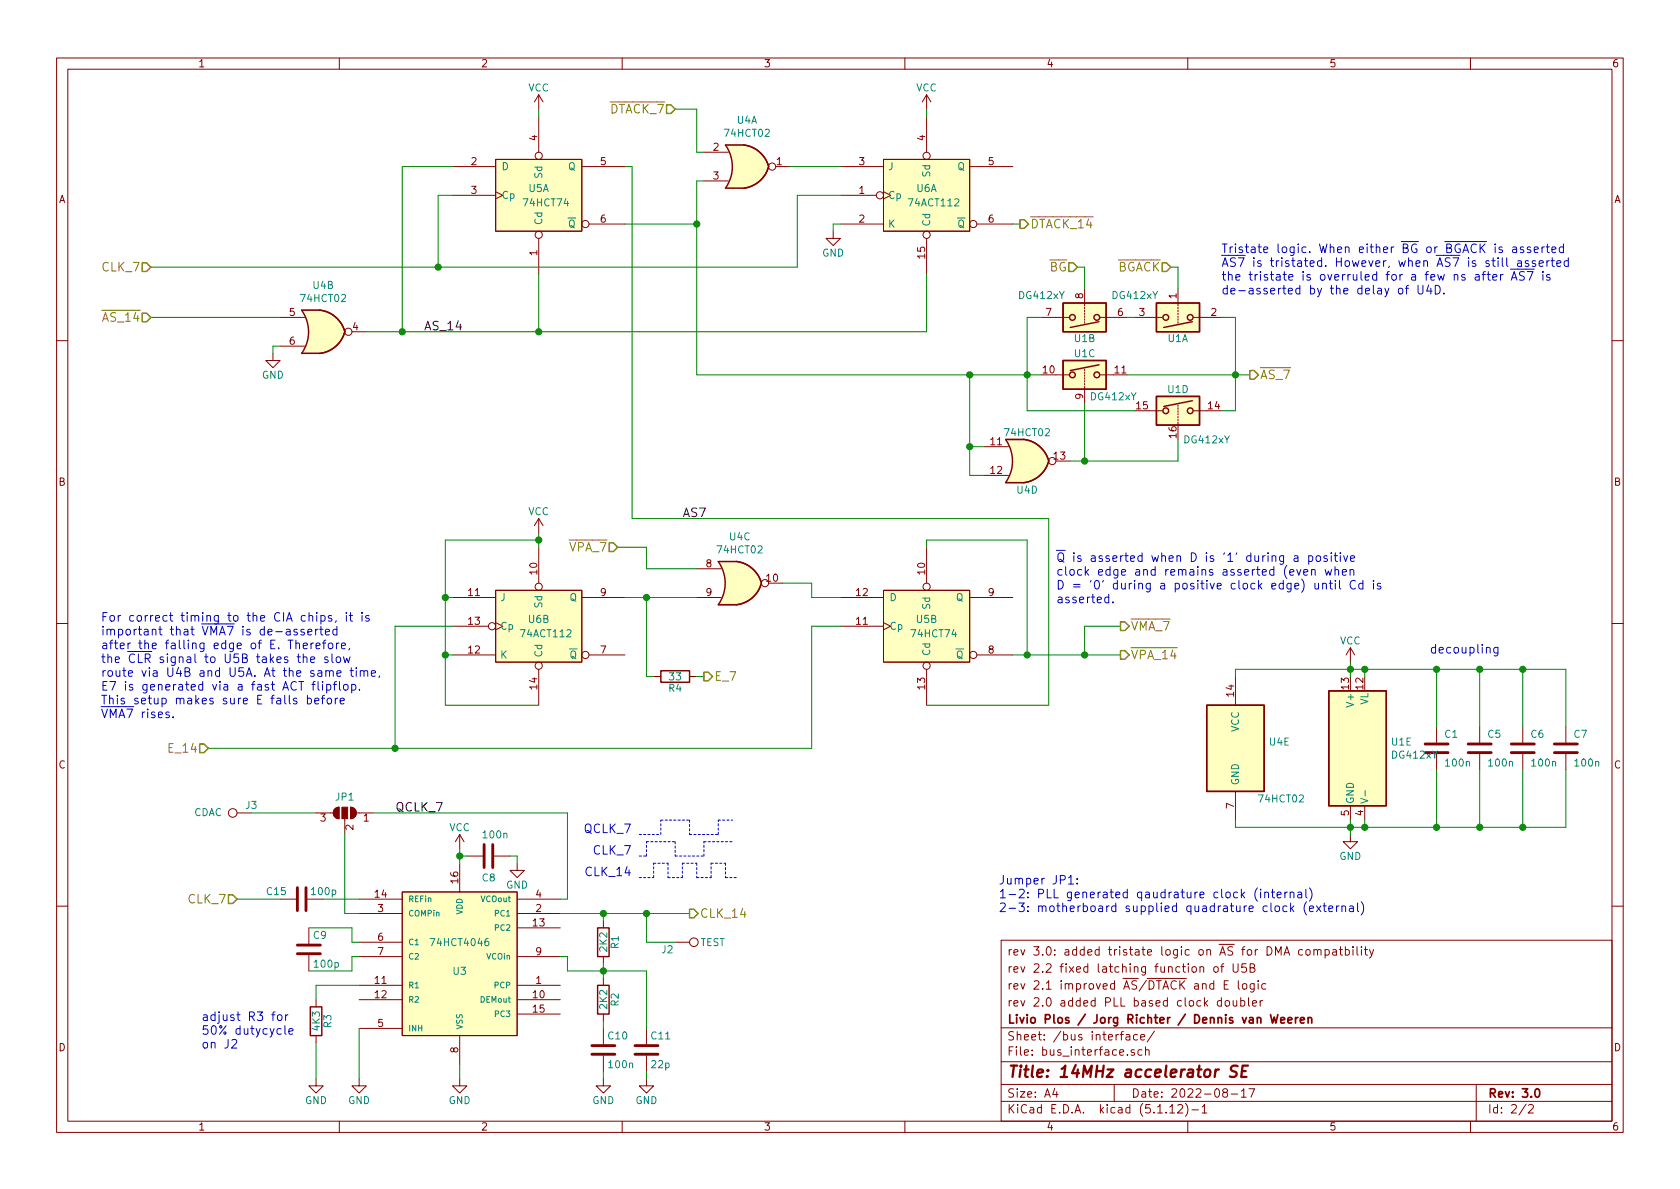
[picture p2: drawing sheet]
EESchema Schematic File Version 4
EELAYER 30 0
EELAYER END
$Descr A4 11693 8268
encoding utf-8
Sheet 2 2
Title "14MHz accelerator SE"
Date "2022-08-17"
Rev "3.0"
Comp "Livio Plos / Jorg Richter / Dennis van Weeren"
Comment1 "rev 2.0 added PLL based clock doubler"
Comment2 "rev 2.1 improved ~AS~/~DTACK~ and E logic"
Comment3 "rev 2.2 fixed latching function of U5B"
Comment4 "rev 3.0: added tristate logic on ~AS~ for DMA compatbility"
$EndDescr
$Comp
L Dennis:74HCT4046 U3
U 1 1
P 3200 6650
F 0 "U3" H 3200 6550 50  0000 C CNN
F 1 "74HCT4046" H 3200 6750 50  0000 C CNN
F 2 "Housings_SOIC:SOIC-16_3.9x9.9mm_Pitch1.27mm" H 3200 6650 60  0001 C CNN
F 3 "" H 3200 6650 60  0001 C CNN
	1    3200 6650
	1    0    0    -1  
$EndComp
$Comp
L Device:C C9
U 1 1
P 2150 6600
F 0 "C9" H 2175 6700 50  0000 L CNN
F 1 "100p" H 2175 6500 50  0000 L CNN
F 2 "Capacitors_SMD:C_0805_HandSoldering" H 2188 6450 50  0001 C CNN
F 3 "" H 2150 6600 50  0001 C CNN
	1    2150 6600
	1    0    0    -1  
$EndComp
$Comp
L Device:R R3
U 1 1
P 2200 7100
F 0 "R3" V 2280 7100 50  0000 C CNN
F 1 "4K3" V 2200 7100 50  0000 C CNN
F 2 "Resistors_SMD:R_0805_HandSoldering" V 2130 7100 50  0001 C CNN
F 3 "" H 2200 7100 50  0001 C CNN
	1    2200 7100
	1    0    0    -1  
$EndComp
$Comp
L power:GND #PWR015
U 1 1
P 2200 7500
F 0 "#PWR015" H 2200 7250 50  0001 C CNN
F 1 "GND" H 2200 7350 50  0000 C CNN
F 2 "" H 2200 7500 50  0001 C CNN
F 3 "" H 2200 7500 50  0001 C CNN
	1    2200 7500
	1    0    0    -1  
$EndComp
$Comp
L power:GND #PWR016
U 1 1
P 2500 7500
F 0 "#PWR016" H 2500 7250 50  0001 C CNN
F 1 "GND" H 2500 7350 50  0000 C CNN
F 2 "" H 2500 7500 50  0001 C CNN
F 3 "" H 2500 7500 50  0001 C CNN
	1    2500 7500
	1    0    0    -1  
$EndComp
$Comp
L power:GND #PWR017
U 1 1
P 3200 7500
F 0 "#PWR017" H 3200 7250 50  0001 C CNN
F 1 "GND" H 3200 7350 50  0000 C CNN
F 2 "" H 3200 7500 50  0001 C CNN
F 3 "" H 3200 7500 50  0001 C CNN
	1    3200 7500
	1    0    0    -1  
$EndComp
$Comp
L Device:R R1
U 1 1
P 4200 6550
F 0 "R1" V 4280 6550 50  0000 C CNN
F 1 "2K2" V 4200 6550 50  0000 C CNN
F 2 "Resistors_SMD:R_0805_HandSoldering" V 4130 6550 50  0001 C CNN
F 3 "" H 4200 6550 50  0001 C CNN
	1    4200 6550
	1    0    0    -1  
$EndComp
$Comp
L Device:R R2
U 1 1
P 4200 6950
F 0 "R2" V 4280 6950 50  0000 C CNN
F 1 "2K2" V 4200 6950 50  0000 C CNN
F 2 "Resistors_SMD:R_0805_HandSoldering" V 4130 6950 50  0001 C CNN
F 3 "" H 4200 6950 50  0001 C CNN
	1    4200 6950
	1    0    0    -1  
$EndComp
$Comp
L Device:C C10
U 1 1
P 4200 7300
F 0 "C10" H 4225 7400 50  0000 L CNN
F 1 "100n" H 4225 7200 50  0000 L CNN
F 2 "Capacitors_SMD:C_0805_HandSoldering" H 4238 7150 50  0001 C CNN
F 3 "" H 4200 7300 50  0001 C CNN
	1    4200 7300
	1    0    0    -1  
$EndComp
$Comp
L Device:C C11
U 1 1
P 4500 7300
F 0 "C11" H 4525 7400 50  0000 L CNN
F 1 "22p" H 4525 7200 50  0000 L CNN
F 2 "Capacitors_SMD:C_0805_HandSoldering" H 4538 7150 50  0001 C CNN
F 3 "" H 4500 7300 50  0001 C CNN
	1    4500 7300
	1    0    0    -1  
$EndComp
$Comp
L power:GND #PWR018
U 1 1
P 4500 7500
F 0 "#PWR018" H 4500 7250 50  0001 C CNN
F 1 "GND" H 4500 7350 50  0000 C CNN
F 2 "" H 4500 7500 50  0001 C CNN
F 3 "" H 4500 7500 50  0001 C CNN
	1    4500 7500
	1    0    0    -1  
$EndComp
$Comp
L power:GND #PWR019
U 1 1
P 4200 7500
F 0 "#PWR019" H 4200 7250 50  0001 C CNN
F 1 "GND" H 4200 7350 50  0000 C CNN
F 2 "" H 4200 7500 50  0001 C CNN
F 3 "" H 4200 7500 50  0001 C CNN
	1    4200 7500
	1    0    0    -1  
$EndComp
$Comp
L power:VCC #PWR020
U 1 1
P 3200 5900
F 0 "#PWR020" H 3200 5750 50  0001 C CNN
F 1 "VCC" H 3200 6050 50  0000 C CNN
F 2 "" H 3200 5900 50  0001 C CNN
F 3 "" H 3200 5900 50  0001 C CNN
	1    3200 5900
	1    0    0    -1  
$EndComp
$Comp
L Device:C C8
U 1 1
P 3400 5950
F 0 "C8" V 3550 5900 50  0000 L CNN
F 1 "100n" V 3250 5900 50  0000 L CNN
F 2 "Capacitors_SMD:C_0805_HandSoldering" H 3438 5800 50  0001 C CNN
F 3 "" H 3400 5950 50  0001 C CNN
	1    3400 5950
	0    1    1    0   
$EndComp
$Comp
L power:GND #PWR021
U 1 1
P 3600 6000
F 0 "#PWR021" H 3600 5750 50  0001 C CNN
F 1 "GND" H 3600 5850 50  0000 C CNN
F 2 "" H 3600 6000 50  0001 C CNN
F 3 "" H 3600 6000 50  0001 C CNN
	1    3600 6000
	1    0    0    -1  
$EndComp
Text Notes 4400 5950 2    60   ~ 0
CLK_7\n
Text Notes 4400 6100 2    60   ~ 0
CLK_14
$Comp
L power:GND #PWR022
U 1 1
P 5800 1600
F 0 "#PWR022" H 5800 1350 50  0001 C CNN
F 1 "GND" H 5800 1450 50  0000 C CNN
F 2 "" H 5800 1600 50  0001 C CNN
F 3 "" H 5800 1600 50  0001 C CNN
	1    5800 1600
	1    0    0    -1  
$EndComp
$Comp
L power:VCC #PWR023
U 1 1
P 3750 3700
F 0 "#PWR023" H 3750 3550 50  0001 C CNN
F 1 "VCC" H 3750 3850 50  0000 C CNN
F 2 "" H 3750 3700 50  0001 C CNN
F 3 "" H 3750 3700 50  0001 C CNN
	1    3750 3700
	1    0    0    -1  
$EndComp
$Comp
L Device:C C6
U 1 1
P 10600 5200
F 0 "C6" H 10650 5300 50  0000 L CNN
F 1 "100n" H 10650 5100 50  0000 L CNN
F 2 "Capacitors_SMD:C_0805_HandSoldering" H 10638 5050 50  0001 C CNN
F 3 "" H 10600 5200 50  0001 C CNN
	1    10600 5200
	1    0    0    -1  
$EndComp
$Comp
L Device:C C7
U 1 1
P 10900 5200
F 0 "C7" H 10950 5300 50  0000 L CNN
F 1 "100n" H 10950 5100 50  0000 L CNN
F 2 "Capacitors_SMD:C_0805_HandSoldering" H 10938 5050 50  0001 C CNN
F 3 "" H 10900 5200 50  0001 C CNN
	1    10900 5200
	1    0    0    -1  
$EndComp
$Comp
L Device:C C5
U 1 1
P 10300 5200
F 0 "C5" H 10350 5300 50  0000 L CNN
F 1 "100n" H 10350 5100 50  0000 L CNN
F 2 "Capacitors_SMD:C_0805_HandSoldering" H 10338 5050 50  0001 C CNN
F 3 "" H 10300 5200 50  0001 C CNN
	1    10300 5200
	1    0    0    -1  
$EndComp
Text Notes 4400 5800 2    60   ~ 0
QCLK_7
Wire Wire Line
	2150 6450 2450 6450
Wire Wire Line
	2150 6750 2450 6750
Wire Wire Line
	2500 6850 2200 6850
Wire Wire Line
	2200 6850 2200 6950
Wire Wire Line
	2200 7250 2200 7500
Wire Wire Line
	2500 7150 2500 7500
Wire Wire Line
	3200 7400 3200 7500
Wire Wire Line
	4200 7100 4200 7150
Wire Wire Line
	4500 7450 4500 7500
Wire Wire Line
	4200 7450 4200 7500
Wire Wire Line
	3900 6350 4200 6350
Wire Wire Line
	4200 6700 4200 6750
Wire Wire Line
	4200 6400 4200 6350
Connection ~ 4200 6350
Wire Wire Line
	2500 6350 2400 6350
Wire Wire Line
	3200 5900 3200 5950
Wire Wire Line
	3250 5950 3200 5950
Connection ~ 3200 5950
Wire Wire Line
	3550 5950 3600 5950
Wire Wire Line
	3600 5950 3600 6000
Wire Wire Line
	3950 6750 4200 6750
Wire Wire Line
	4500 6750 4500 7150
Connection ~ 4200 6750
Wire Wire Line
	3950 6750 3950 6650
Wire Wire Line
	3950 6650 3900 6650
Wire Notes Line
	4450 5950 4500 5950
Wire Notes Line
	4500 5950 4500 5850
Wire Notes Line
	4500 5850 4700 5850
Wire Notes Line
	4700 5850 4700 5950
Wire Notes Line
	4700 5950 4900 5950
Wire Notes Line
	4900 5950 4900 5850
Wire Notes Line
	4450 6100 4550 6100
Wire Notes Line
	4550 6100 4550 6000
Wire Notes Line
	4550 6000 4650 6000
Wire Notes Line
	4650 6000 4650 6100
Wire Notes Line
	4650 6100 4750 6100
Wire Notes Line
	4750 6100 4750 6000
Wire Notes Line
	4750 6000 4850 6000
Wire Notes Line
	4850 6000 4850 6100
Wire Notes Line
	4850 6100 4950 6100
Wire Notes Line
	4950 6100 4950 6000
Wire Notes Line
	4950 6000 5050 6000
Wire Notes Line
	4900 5850 5100 5850
Wire Wire Line
	2500 6550 2450 6550
Wire Wire Line
	2450 6550 2450 6450
Wire Wire Line
	2500 6650 2450 6650
Wire Wire Line
	2450 6650 2450 6750
Wire Wire Line
	5850 1350 5550 1350
Wire Wire Line
	5550 1350 5550 1850
Wire Wire Line
	5550 1850 3050 1850
Wire Wire Line
	5500 1150 5850 1150
Wire Wire Line
	4900 1250 4850 1250
Wire Wire Line
	4850 1250 4850 1550
Wire Wire Line
	4350 1550 4850 1550
Wire Wire Line
	4900 1050 4850 1050
Wire Wire Line
	4850 1050 4850 750 
Wire Wire Line
	4850 750  4700 750 
Wire Wire Line
	5850 1550 5800 1550
Wire Wire Line
	5800 1550 5800 1600
Wire Wire Line
	7100 1550 7050 1550
Wire Wire Line
	3150 1150 2800 1150
Wire Wire Line
	3100 3750 3100 4150
Wire Wire Line
	3100 4900 3750 4900
Wire Wire Line
	3150 4150 3100 4150
Connection ~ 3100 4150
Wire Wire Line
	3150 4550 3100 4550
Connection ~ 3100 4550
Wire Wire Line
	3150 4350 2750 4350
Wire Wire Line
	2750 4350 2750 5200
Connection ~ 2750 5200
Wire Wire Line
	5850 4350 5650 4350
Wire Wire Line
	7300 4900 6450 4900
Wire Wire Line
	4500 3800 4300 3800
Wire Wire Line
	7050 4550 7150 4550
Wire Wire Line
	1450 5200 2750 5200
Wire Wire Line
	5850 4150 5650 4150
Wire Wire Line
	5650 4150 5650 4050
Wire Wire Line
	5650 4050 5450 4050
Wire Wire Line
	4350 4150 4500 4150
Wire Wire Line
	4500 4150 4500 4700
Connection ~ 4500 4150
Wire Wire Line
	4500 3800 4500 3950
Wire Wire Line
	4500 3950 4850 3950
Wire Notes Line
	4450 5800 4600 5800
Wire Notes Line
	4600 5800 4600 5700
Wire Notes Line
	4600 5700 4800 5700
Wire Notes Line
	4800 5700 4800 5800
Wire Notes Line
	4800 5800 5000 5800
Text HLabel 1050 1850 0    60   Input ~ 0
CLK_7
Text HLabel 1450 5200 0    60   Input ~ 0
E_14
Text HLabel 4300 3800 0    60   Input ~ 0
~VPA_7
Text HLabel 1650 6250 0    60   Input ~ 0
CLK_7
Text HLabel 7100 1550 2    60   Output ~ 0
~DTACK_14
Text HLabel 4900 4700 2    60   Output ~ 0
E_7
Text HLabel 4800 6350 2    60   Output ~ 0
CLK_14
Text HLabel 4700 750  0    60   Input ~ 0
~DTACK_7
Wire Wire Line
	7550 4550 7550 4350
Wire Wire Line
	7550 4350 7800 4350
Connection ~ 7550 4550
Text HLabel 7800 4550 2    60   Output ~ 0
~VPA_14
Text HLabel 7800 4350 2    60   Output ~ 0
~VMA_7
Connection ~ 4500 6350
Text Notes 1400 7300 0    60   ~ 0
adjust R3 for\n50% dutycycle\non J2
$Comp
L Dennis:74ACT112 U6
U 2 1
P 3750 4350
F 0 "U6" H 3750 4400 50  0000 C CNN
F 1 "74ACT112" H 3800 4300 50  0000 C CNN
F 2 "Housings_SOIC:SOIC-16_3.9x9.9mm_Pitch1.27mm" H 3750 4350 50  0001 C CNN
F 3 "" H 3750 4350 50  0001 C CNN
	2    3750 4350
	1    0    0    -1  
$EndComp
Wire Wire Line
	3750 3700 3750 3750
Wire Wire Line
	3750 3750 3100 3750
Connection ~ 3750 3750
$Comp
L power:VCC #PWR026
U 1 1
P 3750 750
F 0 "#PWR026" H 3750 600 50  0001 C CNN
F 1 "VCC" H 3750 900 50  0000 C CNN
F 2 "" H 3750 750 50  0001 C CNN
F 3 "" H 3750 750 50  0001 C CNN
	1    3750 750 
	1    0    0    -1  
$EndComp
$Comp
L power:VCC #PWR027
U 1 1
P 6450 750
F 0 "#PWR027" H 6450 600 50  0001 C CNN
F 1 "VCC" H 6450 900 50  0000 C CNN
F 2 "" H 6450 750 50  0001 C CNN
F 3 "" H 6450 750 50  0001 C CNN
	1    6450 750 
	1    0    0    -1  
$EndComp
Wire Wire Line
	3750 750  3750 800 
Wire Wire Line
	6450 750  6450 800 
Wire Notes Line
	5000 5800 5000 5700
Wire Notes Line
	5000 5700 5100 5700
Wire Notes Line
	5050 6000 5050 6100
Wire Notes Line
	5050 6100 5125 6100
$Comp
L Device:C C15
U 1 1
P 2100 6250
F 0 "C15" V 2150 6350 50  0000 L CNN
F 1 "100p" V 2150 6000 50  0000 L CNN
F 2 "Capacitors_SMD:C_0805_HandSoldering" H 2138 6100 50  0001 C CNN
F 3 "" H 2100 6250 50  0001 C CNN
	1    2100 6250
	0    -1   -1   0   
$EndComp
Wire Wire Line
	2500 6250 2250 6250
Wire Wire Line
	1950 6250 1650 6250
Wire Wire Line
	4350 1150 4400 1150
Wire Wire Line
	4400 3600 7300 3600
Wire Wire Line
	7300 3600 7300 4900
Text Label 4750 3600 0    60   ~ 0
AS7
$Comp
L Dennis:74HCT74 U5
U 1 1
P 3750 1350
F 0 "U5" H 3750 1400 50  0000 C CNN
F 1 "74HCT74" H 3800 1300 50  0000 C CNN
F 2 "Housings_SOIC:SOIC-14_3.9x8.7mm_Pitch1.27mm" H 3750 1350 50  0001 C CNN
F 3 "" H 3750 1350 50  0001 C CNN
	1    3750 1350
	1    0    0    -1  
$EndComp
$Comp
L Dennis:74HCT74 U5
U 2 1
P 6450 4350
F 0 "U5" H 6450 4400 50  0000 C CNN
F 1 "74HCT74" H 6500 4300 50  0000 C CNN
F 2 "Housings_SOIC:SOIC-14_3.9x8.7mm_Pitch1.27mm" H 6450 4350 50  0001 C CNN
F 3 "" H 6450 4350 50  0001 C CNN
	2    6450 4350
	1    0    0    -1  
$EndComp
Wire Wire Line
	3150 1350 3050 1350
Wire Wire Line
	3050 1350 3050 1850
Connection ~ 3050 1850
Connection ~ 4850 1550
Wire Wire Line
	3950 6250 3900 6250
Text Label 2750 5650 0    60   ~ 0
QCLK_7
Wire Wire Line
	4500 6550 4500 6350
Wire Wire Line
	5650 5200 5650 4350
$Comp
L Device:R R4
U 1 1
P 4700 4700
F 0 "R4" V 4780 4700 50  0000 C CNN
F 1 "33" V 4700 4700 50  0000 C CNN
F 2 "Resistors_SMD:R_0805_HandSoldering" V 4630 4700 50  0001 C CNN
F 3 "" H 4700 4700 50  0001 C CNN
	1    4700 4700
	0    1    1    0   
$EndComp
Wire Wire Line
	4500 4700 4550 4700
Wire Wire Line
	4900 4700 4850 4700
Wire Wire Line
	2400 6350 2400 5800
Wire Wire Line
	7150 3750 7150 4550
Connection ~ 7150 4550
Wire Wire Line
	6450 3800 6450 3750
Wire Wire Line
	6450 3750 7150 3750
Text Notes 7350 4200 0    60   ~ 0
~Q~ is asserted when D is '1' during a positive \nclock edge and remains asserted (even when \nD = '0' during a positive clock edge) until Cd is \nasserted.
Wire Wire Line
	4200 6350 4500 6350
Wire Wire Line
	3200 5950 3200 6000
Wire Wire Line
	4200 6750 4200 6800
Wire Wire Line
	4200 6750 4500 6750
Wire Wire Line
	3100 4150 3100 4550
Wire Wire Line
	3100 4550 3100 4900
Wire Wire Line
	2750 5200 5650 5200
Wire Wire Line
	4500 4150 4850 4150
Wire Wire Line
	7550 4550 7800 4550
Wire Wire Line
	4500 6350 4800 6350
Wire Wire Line
	3750 3750 3750 3800
Wire Wire Line
	7150 4550 7550 4550
$Comp
L Jumper:SolderJumper_3_Open JP1
U 1 1
P 2400 5650
F 0 "JP1" H 2400 5763 50  0000 C CNN
F 1 "SolderJumper_3_Open" V 2445 5717 50  0001 L CNN
F 2 "Connectors:GS3" H 2400 5650 50  0001 C CNN
F 3 "~" H 2400 5650 50  0001 C CNN
	1    2400 5650
	-1   0    0    -1  
$EndComp
Text Notes 6950 6350 0    60   ~ 0
Jumper JP1:\n1-2: PLL generated qaudrature clock (internal)\n2-3: motherboard supplied quadrature clock (external)\n
Wire Wire Line
	2600 5650 3950 5650
Wire Wire Line
	3950 5650 3950 6250
Wire Wire Line
	2200 5650 1750 5650
$Comp
L Connector:TestPoint J3
U 1 1
P 1750 5650
F 0 "J3" V 1800 5650 50  0000 C CNN
F 1 "CDAC" V 1750 5950 50  0000 C CNN
F 2 "Connectors:Pin_d1.0mm_L10.0mm" H 1950 5650 50  0001 C CNN
F 3 "~" H 1950 5650 50  0001 C CNN
	1    1750 5650
	0    -1   -1   0   
$EndComp
Wire Wire Line
	4700 6550 4500 6550
$Comp
L Connector:TestPoint J2
U 1 1
P 4700 6550
F 0 "J2" V 4750 6450 50  0000 L CNN
F 1 "TEST" V 4700 6725 50  0000 L CNN
F 2 "Connectors:Pin_d1.0mm_L10.0mm" H 4900 6550 50  0001 C CNN
F 3 "~" H 4900 6550 50  0001 C CNN
	1    4700 6550
	0    1    1    0   
$EndComp
Wire Wire Line
	4400 1150 4400 3600
$Comp
L Device:C C1
U 1 1
P 10000 5200
F 0 "C1" H 10050 5300 50  0000 L CNN
F 1 "100n" H 10050 5100 50  0000 L CNN
F 2 "Capacitors_SMD:C_0805_HandSoldering" H 10038 5050 50  0001 C CNN
F 3 "" H 10000 5200 50  0001 C CNN
	1    10000 5200
	1    0    0    -1  
$EndComp
Wire Wire Line
	9400 5700 9400 5750
Wire Wire Line
	9400 4700 9400 4650
Wire Wire Line
	9400 4650 9500 4650
Wire Wire Line
	10000 4650 10000 5050
Wire Wire Line
	10000 5350 10000 5750
Wire Wire Line
	10000 5750 9500 5750
Connection ~ 9400 5750
$Comp
L power:GND #PWR012
U 1 1
P 9400 5800
F 0 "#PWR012" H 9400 5550 50  0001 C CNN
F 1 "GND" H 9400 5650 50  0000 C CNN
F 2 "" H 9400 5800 50  0001 C CNN
F 3 "" H 9400 5800 50  0001 C CNN
	1    9400 5800
	1    0    0    -1  
$EndComp
$Comp
L power:VCC #PWR011
U 1 1
P 9400 4600
F 0 "#PWR011" H 9400 4450 50  0001 C CNN
F 1 "VCC" H 9400 4750 50  0000 C CNN
F 2 "" H 9400 4600 50  0001 C CNN
F 3 "" H 9400 4600 50  0001 C CNN
	1    9400 4600
	1    0    0    -1  
$EndComp
Wire Wire Line
	9400 4600 9400 4650
Connection ~ 9400 4650
Wire Wire Line
	9400 5800 9400 5750
$Comp
L 74xx:74HCT02 U4
U 1 1
P 5200 1150
F 0 "U4" H 5200 1475 50  0000 C CNN
F 1 "74HCT02" H 5200 1384 50  0000 C CNN
F 2 "Housings_SOIC:SOIC-14_3.9x8.7mm_Pitch1.27mm" H 5200 1150 50  0001 C CNN
F 3 "http://www.ti.com/lit/gpn/sn74hct02" H 5200 1150 50  0001 C CNN
	1    5200 1150
	1    0    0    -1  
$EndComp
$Comp
L 74xx:74HCT02 U4
U 3 1
P 5150 4050
F 0 "U4" H 5150 4375 50  0000 C CNN
F 1 "74HCT02" H 5150 4284 50  0000 C CNN
F 2 "Housings_SOIC:SOIC-14_3.9x8.7mm_Pitch1.27mm" H 5150 4050 50  0001 C CNN
F 3 "http://www.ti.com/lit/gpn/sn74hct02" H 5150 4050 50  0001 C CNN
	3    5150 4050
	1    0    0    -1  
$EndComp
Text Notes 700  5000 0    60   ~ 0
For correct timing to the CIA chips, it is \nimportant that ~VMA7~ is de-asserted \nafter the falling edge of E. Therefore, \nthe ~CLR~ signal to U5B takes the slow \nroute via U4B and U5A. At the same time, \nE7 is generated via a fast ACT flipflop. \nThis setup makes sure E falls before \n~VMA7~ rises.
$Comp
L Dennis:74ACT112 U6
U 1 1
P 6450 1350
F 0 "U6" H 6450 1400 50  0000 C CNN
F 1 "74ACT112" H 6500 1300 50  0000 C CNN
F 2 "Housings_SOIC:SOIC-16_3.9x9.9mm_Pitch1.27mm" H 6450 1350 50  0001 C CNN
F 3 "" H 6450 1350 50  0001 C CNN
	1    6450 1350
	1    0    0    -1  
$EndComp
Text HLabel 8700 2600 2    60   Output ~ 0
~AS_7
Wire Wire Line
	7250 2200 7150 2200
Wire Wire Line
	7900 2200 7850 2200
Wire Wire Line
	8500 2200 8600 2200
Text Notes 8500 2050 0    60   ~ 0
Tristate logic. When either ~BG~ or ~BGACK~ is asserted \n~AS7~ is tristated. However, when ~AS7~ is still asserted \nthe tristate is overruled for a few ns after ~AS7~ is \nde-asserted by the delay of U4D.
Text HLabel 8150 1850 0    60   Input ~ 0
~BGACK
Text HLabel 7500 1850 0    60   Input ~ 0
~BG
Wire Wire Line
	8200 1850 8150 1850
Wire Wire Line
	7500 1850 7550 1850
Wire Wire Line
	4850 2600 4850 1550
Wire Wire Line
	6450 2300 6450 1900
Wire Wire Line
	3050 1850 1050 1850
Wire Wire Line
	1050 2200 1950 2200
Wire Wire Line
	1900 2400 1900 2450
Wire Wire Line
	1950 2400 1900 2400
$Comp
L 74xx:74HCT02 U4
U 2 1
P 2250 2300
F 0 "U4" H 2250 2625 50  0000 C CNN
F 1 "74HCT02" H 2250 2534 50  0000 C CNN
F 2 "Housings_SOIC:SOIC-14_3.9x8.7mm_Pitch1.27mm" H 2250 2300 50  0001 C CNN
F 3 "http://www.ti.com/lit/gpn/sn74hct02" H 2250 2300 50  0001 C CNN
	2    2250 2300
	1    0    0    -1  
$EndComp
$Comp
L power:GND #PWR09
U 1 1
P 1900 2450
F 0 "#PWR09" H 1900 2200 50  0001 C CNN
F 1 "GND" H 1900 2300 50  0000 C CNN
F 2 "" H 1900 2450 50  0001 C CNN
F 3 "" H 1900 2450 50  0001 C CNN
	1    1900 2450
	1    0    0    -1  
$EndComp
Wire Wire Line
	2800 2300 3750 2300
Wire Wire Line
	3750 2300 6450 2300
Wire Wire Line
	2550 2300 2800 2300
Text HLabel 1050 2200 0    60   Input ~ 0
~AS_14
Connection ~ 2800 2300
Wire Wire Line
	2800 1150 2800 2300
Connection ~ 3750 2300
Wire Wire Line
	3750 2300 3750 1900
Text Label 2950 2300 0    60   ~ 0
AS_14
Wire Wire Line
	10000 4650 10300 4650
Wire Wire Line
	10900 4650 10900 5050
Connection ~ 10000 4650
Wire Wire Line
	10600 5050 10600 4650
Connection ~ 10600 4650
Wire Wire Line
	10600 4650 10900 4650
Wire Wire Line
	10300 5050 10300 4650
Connection ~ 10300 4650
Wire Wire Line
	10300 4650 10600 4650
Wire Wire Line
	10000 5750 10300 5750
Wire Wire Line
	10900 5750 10900 5350
Connection ~ 10000 5750
Wire Wire Line
	10600 5350 10600 5750
Connection ~ 10600 5750
Wire Wire Line
	10600 5750 10900 5750
Wire Wire Line
	10300 5350 10300 5750
Connection ~ 10300 5750
Wire Wire Line
	10300 5750 10600 5750
Text Notes 9950 4550 0    60   ~ 0
decoupling\n
$Comp
L 74xx:74HCT02 U4
U 5 1
P 8600 5200
F 0 "U4" H 8830 5246 50  0000 L CNN
F 1 "74HCT02" H 8750 4850 50  0000 L CNN
F 2 "Housings_SOIC:SOIC-14_3.9x8.7mm_Pitch1.27mm" H 8600 5200 50  0001 C CNN
F 3 "http://www.ti.com/lit/gpn/sn74hct02" H 8600 5200 50  0001 C CNN
	5    8600 5200
	1    0    0    -1  
$EndComp
Wire Wire Line
	9400 4650 8600 4650
Wire Wire Line
	8600 5750 9400 5750
Wire Wire Line
	8600 4650 8600 4700
Wire Wire Line
	8600 5700 8600 5750
Connection ~ 6750 2600
Wire Wire Line
	6750 2600 4850 2600
Wire Wire Line
	7150 2600 6750 2600
Wire Wire Line
	7150 2200 7150 2600
$Comp
L 74xx:74HCT02 U4
U 4 1
P 7150 3200
F 0 "U4" H 7150 3000 50  0000 C CNN
F 1 "74HCT02" H 7150 3400 50  0000 C CNN
F 2 "Housings_SOIC:SOIC-14_3.9x8.7mm_Pitch1.27mm" H 7150 3200 50  0001 C CNN
F 3 "http://www.ti.com/lit/gpn/sn74hct02" H 7150 3200 50  0001 C CNN
	4    7150 3200
	1    0    0    -1  
$EndComp
Wire Wire Line
	6850 3100 6750 3100
Wire Wire Line
	6750 3100 6750 2600
Wire Wire Line
	6850 3300 6750 3300
Wire Wire Line
	6750 3300 6750 3100
Connection ~ 6750 3100
Connection ~ 7150 2600
Wire Wire Line
	7150 2850 7150 2600
Wire Wire Line
	8600 2200 8600 2600
Connection ~ 8600 2600
Wire Wire Line
	8700 2600 8600 2600
Wire Wire Line
	8600 2600 8600 2850
Wire Wire Line
	7450 3200 7550 3200
Connection ~ 7550 3200
Wire Wire Line
	7550 3200 8200 3200
Wire Wire Line
	7150 2850 7900 2850
Wire Wire Line
	7150 2600 7250 2600
Wire Wire Line
	7850 2600 8600 2600
Wire Wire Line
	8500 2850 8600 2850
$Comp
L Analog_Switch:DG412xY U1
U 1 1
P 8200 2200
F 0 "U1" H 8200 2350 50  0000 C CNN
F 1 "DG412xY" H 8500 2050 50  0000 C CNN
F 2 "Package_SO:SOIC-16_3.9x9.9mm_P1.27mm" H 8200 2100 50  0001 C CNN
F 3 "https://datasheets.maximintegrated.com/en/ds/DG411-DG413.pdf" H 8200 2200 50  0001 C CNN
	1    8200 2200
	-1   0    0    1   
$EndComp
$Comp
L Analog_Switch:DG412xY U1
U 2 1
P 7550 2200
F 0 "U1" H 7550 2350 50  0000 C CNN
F 1 "DG412xY" H 7850 2050 50  0000 C CNN
F 2 "Package_SO:SOIC-16_3.9x9.9mm_P1.27mm" H 7550 2100 50  0001 C CNN
F 3 "https://datasheets.maximintegrated.com/en/ds/DG411-DG413.pdf" H 7550 2200 50  0001 C CNN
	2    7550 2200
	-1   0    0    1   
$EndComp
$Comp
L Analog_Switch:DG412xY U1
U 3 1
P 7550 2600
F 0 "U1" H 7550 2750 50  0000 C CNN
F 1 "DG412xY" H 7750 2450 50  0000 C CNN
F 2 "Package_SO:SOIC-16_3.9x9.9mm_P1.27mm" H 7550 2500 50  0001 C CNN
F 3 "https://datasheets.maximintegrated.com/en/ds/DG411-DG413.pdf" H 7550 2600 50  0001 C CNN
	3    7550 2600
	1    0    0    -1  
$EndComp
$Comp
L Analog_Switch:DG412xY U1
U 4 1
P 8200 2850
F 0 "U1" H 8200 3000 50  0000 C CNN
F 1 "DG412xY" H 8400 2650 50  0000 C CNN
F 2 "Package_SO:SOIC-16_3.9x9.9mm_P1.27mm" H 8200 2750 50  0001 C CNN
F 3 "https://datasheets.maximintegrated.com/en/ds/DG411-DG413.pdf" H 8200 2850 50  0001 C CNN
	4    8200 2850
	1    0    0    -1  
$EndComp
$Comp
L Analog_Switch:DG412xY U1
U 5 1
P 9400 5200
F 0 "U1" H 9680 5246 50  0000 L CNN
F 1 "DG412xY" H 9680 5155 50  0000 L CNN
F 2 "Package_SO:SOIC-16_3.9x9.9mm_P1.27mm" H 9400 5100 50  0001 C CNN
F 3 "https://datasheets.maximintegrated.com/en/ds/DG411-DG413.pdf" H 9400 5200 50  0001 C CNN
	5    9400 5200
	1    0    0    -1  
$EndComp
Wire Wire Line
	7550 1850 7550 2000
Wire Wire Line
	8200 1850 8200 2000
Wire Wire Line
	8200 3050 8200 3200
Wire Wire Line
	7550 2800 7550 3200
Wire Wire Line
	9500 4700 9500 4650
Connection ~ 9500 4650
Wire Wire Line
	9500 4650 10000 4650
Wire Wire Line
	9500 5700 9500 5750
Connection ~ 9500 5750
Wire Wire Line
	9500 5750 9400 5750
$EndSCHEMATC
